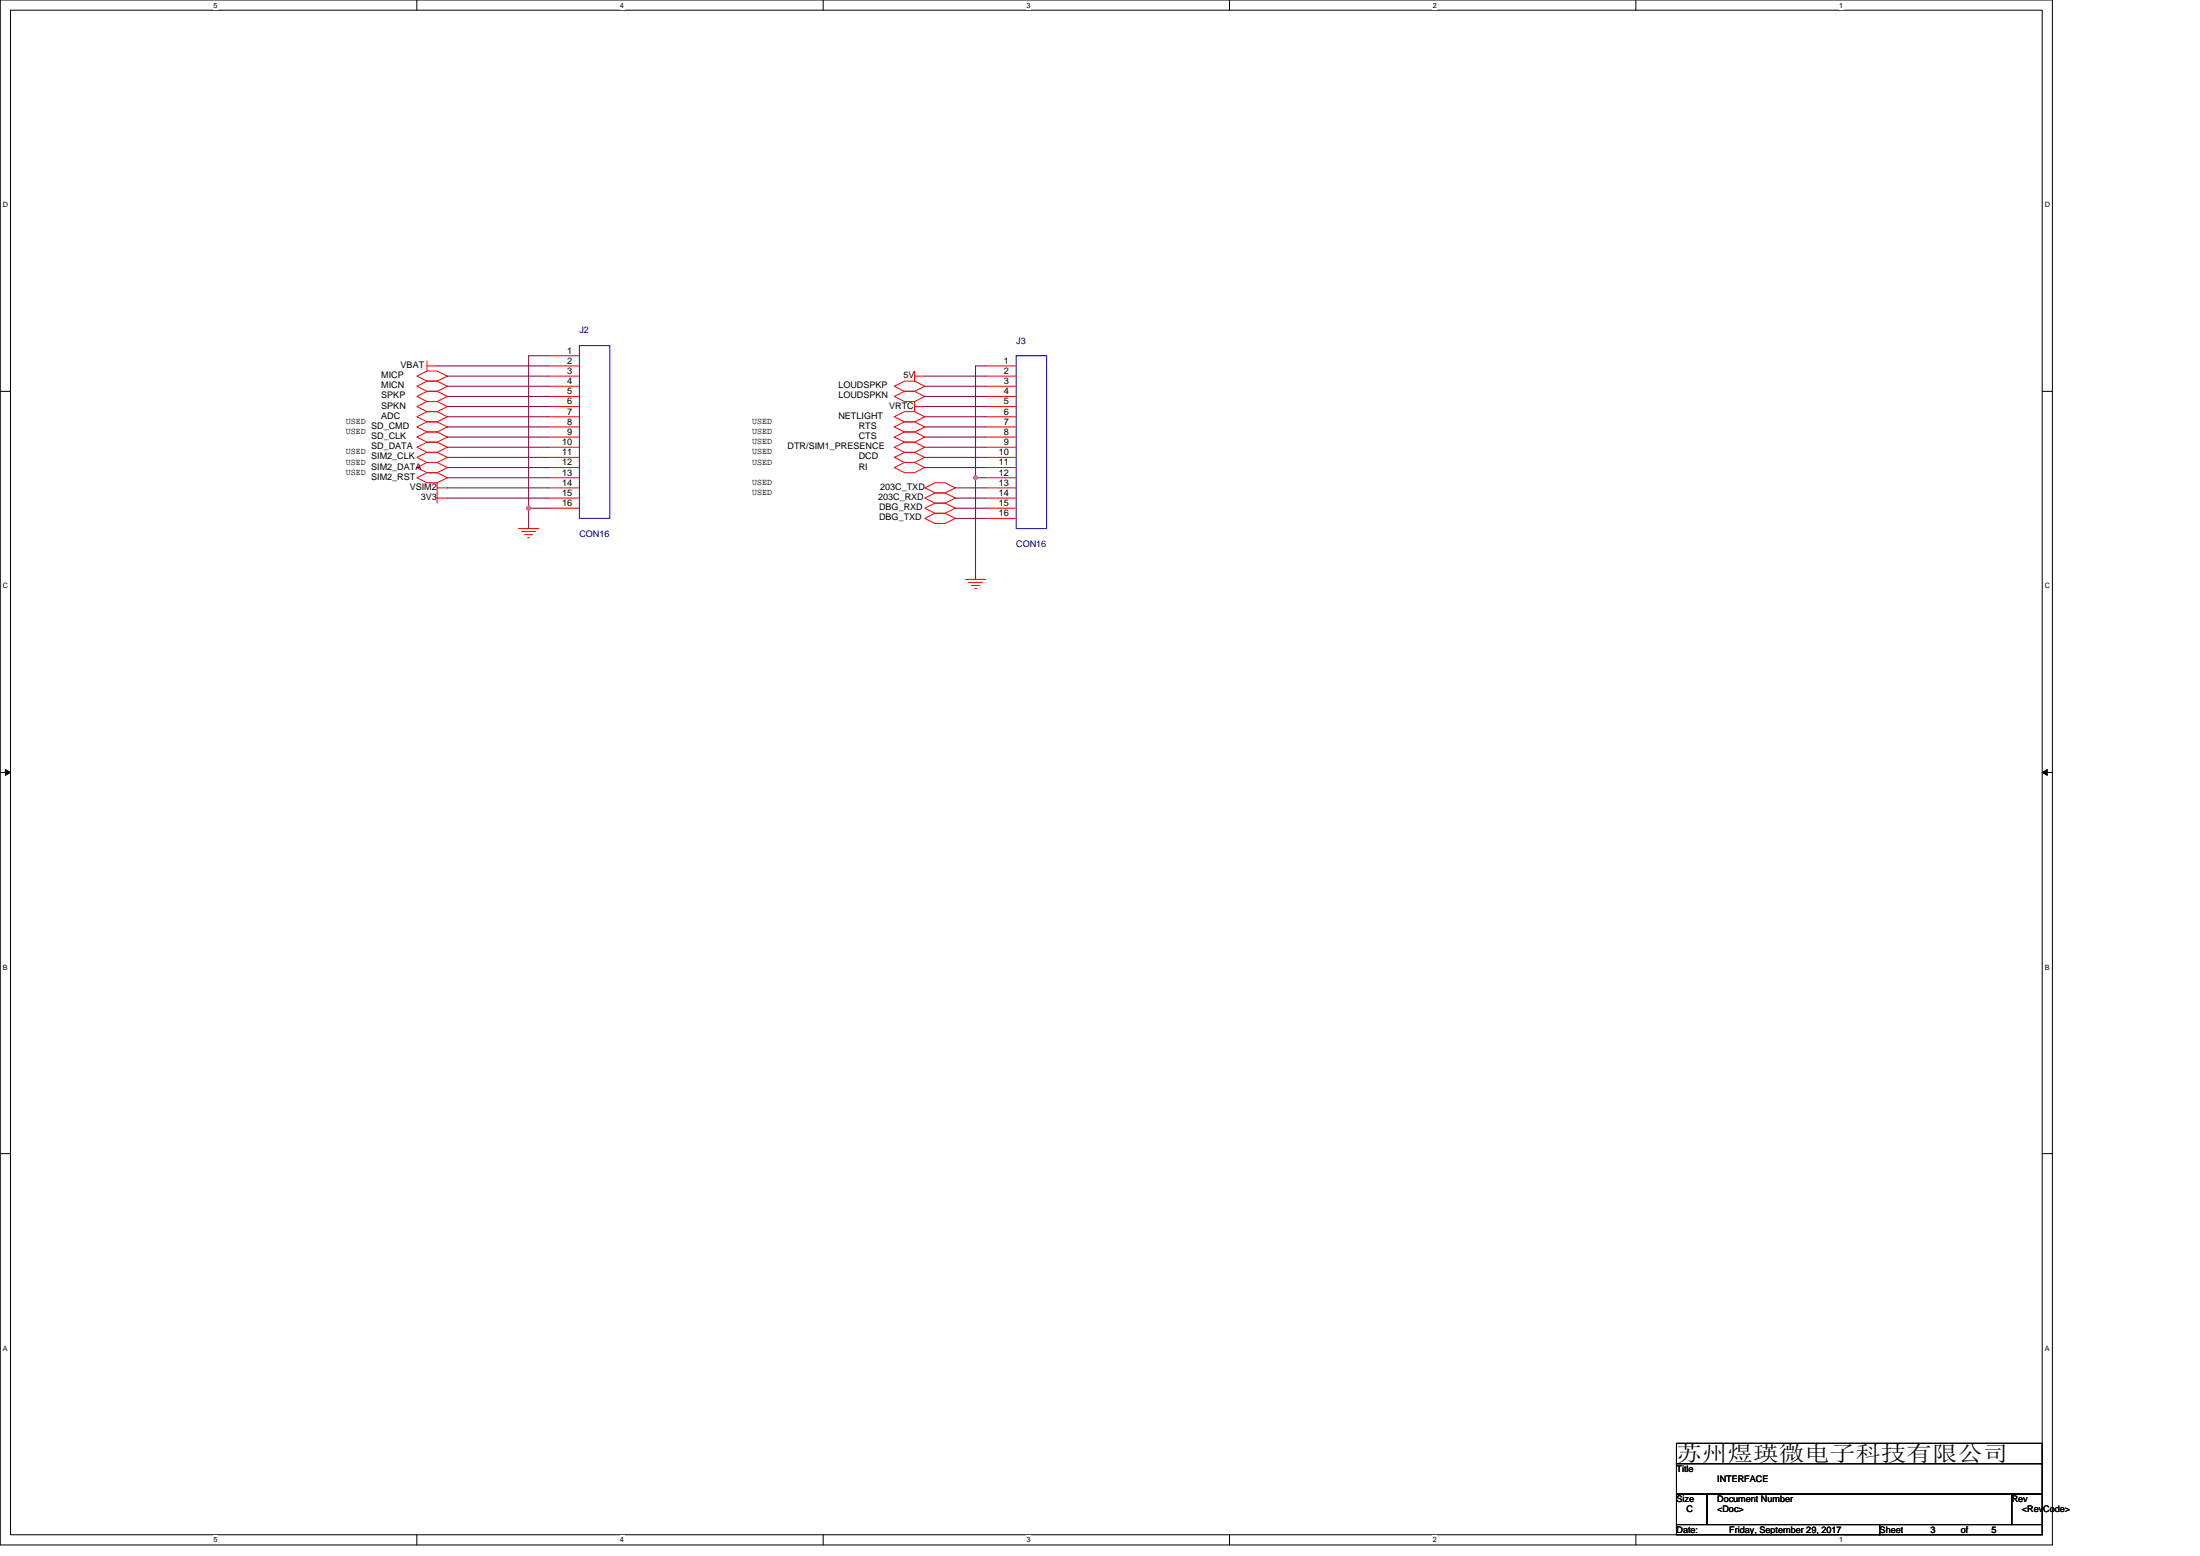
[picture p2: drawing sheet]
<svg xmlns="http://www.w3.org/2000/svg" width="297mm" height="210mm" viewBox="0 0 297 210" stroke-linecap="round" stroke-linejoin="round" font-family="sans-serif">
<path d="M0 0h277.1v208.5h-277.1zM1.4 1.4h274.3v205.7h-274.3z" fill="none" stroke="#000" stroke-width=".14"/>
<g fill="#fff">
<path d="M28.8 .1h.6v1.1h-.6z"/>
<path d="M28.8 207.3h.6v1.1h-.6z"/>
</g>
<path d="M56.3 0v1.4M56.3 207.1v1.4" fill="none" stroke="#000" stroke-width=".14"/>
<g fill="#fff">
<path d="M83.7 .1h.6v1.1h-.6z"/>
<path d="M83.7 207.3h.6v1.1h-.6z"/>
</g>
<path d="M111.1 0v1.4M111.1 207.1v1.4" fill="none" stroke="#000" stroke-width=".14"/>
<g fill="#fff">
<path d="M138.6 .1h.5v1.1h-.5z"/>
<path d="M138.6 207.3h.5v1.1h-.5z"/>
</g>
<path d="M166 0v1.4M166 207.1v1.4" fill="none" stroke="#000" stroke-width=".14"/>
<g fill="#fff">
<path d="M193.4 .1h.6v1.1h-.6z"/>
<path d="M193.4 207.3h.6v1.1h-.6z"/>
</g>
<path d="M220.9 0v1.4M220.9 207.1v1.4" fill="none" stroke="#000" stroke-width=".14"/>
<g fill="#fff">
<path d="M248.3 .1h.6v1.1h-.6z"/>
<path d="M248.3 207.3h.6v1.1h-.6z"/>
<path d="M.4 27.1h.7v1.1h-.7z"/>
<path d="M276.1 27.1h.7v1.1h-.7z"/>
<path d="M.4 78.5h.7v1.1h-.7z"/>
<path d="M276.1 78.5h.7v1.1h-.7z"/>
</g>
<path d="M0 52.8h1.4M275.7 52.8h1.4" fill="none" stroke="#000" stroke-width=".14"/>
<g fill="#fff">
<path d="M.4 130h.6v1.1h-.6z"/>
<path d="M276.1 130h.6v1.1h-.6z"/>
</g>
<path d="M0 104.2h1.4M275.7 104.2h1.4" fill="none" stroke="#000" stroke-width=".14"/>
<path d="M.7 103.8l.7 .4-.7 .4zM275.7 104.2l.7-.4v.8z" fill="#000" stroke="#000" stroke-width=".14"/>
<g fill="#fff">
<path d="M.4 181.4h.6v1.1h-.6z"/>
<path d="M276.1 181.4h.6v1.1h-.6z"/>
</g>
<path d="M0 155.7h1.4M275.7 155.7h1.4M226.4 194.8h49.3v2.7h-49.3zM226.4 197.5h49.3v4.1h-49.3zM226.4 205.7h27.4v1.4h-27.4zM226.4 201.6h4.1v4.1h-4.1zM230.5 201.6h41.1v4.1h-41.1zM253.8 205.7h21.9v1.4h-21.9zM271.6 201.6h4.1v4.1h-4.1z" fill="none" stroke="#000" stroke-width=".14"/>
<g fill="none" stroke="#f00" stroke-width=".14">
<path d="M56.3 59l1.4-.7h1.3l1.4 .7-1.4 .7h-1.3zM56.3 57.6l1.4-.7h1.3l1.4 .7-1.4 .7h-1.3zM56.3 50.8l1.4-.7h1.3l1.4 .7-1.4 .6h-1.3zM56.3 52.1l1.4-.7h1.3l1.4 .7-1.4 .7h-1.3zM56.3 53.5l1.4-.7h1.3l1.4 .7-1.4 .7h-1.3zM56.3 54.9l1.4-.7h1.3l1.4 .7-1.4 .7h-1.3zM56.3 56.2l1.4-.6h1.3l1.4 .6-1.4 .7h-1.3zM57.7 49.4h1.3M57.7 48.7v1.4M74.1 48h4.1M74.1 49.4h4.1M74.1 50.8h4.1"/>
<path d="M74.1 52.1h4.1M74.1 53.5h4.1M74.1 54.9h4.1M74.1 56.2h4.1M74.1 57.6h4.1M74.1 59h4.1M120.7 53.5l1.4-.7h1.4l1.4 .7-1.4 .7h-1.4zM120.7 56.2l1.4-.6h1.4l1.4 .6-1.4 .7h-1.4zM120.7 52.1l1.4-.7h1.4l1.4 .7-1.4 .7h-1.4zM120.7 59l1.4-.7h1.4l1.4 .7-1.4 .7h-1.4zM120.7 57.6l1.4-.7h1.4l1.4 .7-1.4 .7h-1.4zM123.5 50.8h1.4"/>
<path d="M123.5 50.1v1.3M123.5 54.9h1.4M123.5 54.2v1.4M133.1 49.4h4.1M133.1 50.8h4.1M133.1 52.1h4.1M133.1 53.5h4.1M133.1 54.9h4.1M133.1 56.2h4.1M133.1 57.6h4.1M133.1 59h4.1M56.3 60.4l1.4-.7h1.3l1.4 .7-1.4 .6h-1.3z"/>
<path d="M56.3 61.7l1.4-.7h1.3l1.4 .7-1.4 .7h-1.3zM56.3 63.1l1.4-.7h1.3l1.4 .7-1.4 .7h-1.3zM56.3 64.5l1.4-.7h1.3l1.4 .7-1.4 .7h-1.3zM59 65.8h1.4M59 65.2v2.7M59 67.2h1.4M70 71.3h2.7M70.4 71.7h1.9M70.8 72.1h1.1M71.2 72.6h.3M74.1 60.4h4.1M74.1 61.7h4.1"/>
<path d="M74.1 63.1h4.1M74.1 64.5h4.1M74.1 65.8h4.1M74.1 67.2h4.1M74.1 68.6h4.1M120.7 61.7l1.4-.7h1.4l1.4 .7-1.4 .7h-1.4zM120.7 63.1l1.4-.7h1.4l1.4 .7-1.4 .7h-1.4zM120.7 60.4l1.4-.7h1.4l1.4 .7-1.4 .6h-1.4zM124.9 70l1.3-.7h1.4l1.4 .7-1.4 .6h-1.4zM124.9 68.6l1.3-.7h1.4l1.4 .7-1.4 .7h-1.4zM124.9 67.2l1.3-.7h1.4l1.4 .7-1.4 .7h-1.4zM124.9 65.8l1.3-.6h1.4l1.4 .6-1.4 .7h-1.4z"/>
<path d="M130.3 78.2h2.8M130.8 78.6h1.9M131.2 79h1.1M131.6 79.4h.3M133.1 60.4h4.1M133.1 61.7h4.1M133.1 63.1h4.1M133.1 64.5h4.1M133.1 65.8h4.1M133.1 67.2h4.1M133.1 68.6h4.1M133.1 70h4.1"/>
</g>
<path d="M78.2 46.6h4.1v23.4h-4.1zM137.2 48h4.1v23.3h-4.1z" fill="none" stroke="#00f" stroke-width=".14"/>
<g fill="none" stroke="#800040" stroke-width=".14">
<path d="M59 49.4h15.1M60.4 50.8h13.7M60.4 52.1h13.7M60.4 53.5h13.7M60.4 54.9h13.7M60.4 56.2h13.7M60.4 57.6h13.7M60.4 59h13.7M74.1 48h-2.7v20.6M124.9 50.8h8.2M124.9 53.5h8.2M124.9 54.9h8.2"/>
<path d="M124.9 56.2h8.2M124.9 52.1h8.2M124.9 59h8.2M124.9 57.6h8.2M133.1 49.4h-1.4v15.1M60.4 67.2h13.7M60.4 64.5h13.7M60.4 65.8h13.7M60.4 60.4h13.7M60.4 61.7h13.7M60.4 63.1h13.7M71.4 68.6h2.7"/>
<path d="M71.4 68.6v2.7M124.9 63.1h8.2M124.9 60.4h8.2M124.9 61.7h8.2M129 70h4.1M129 68.6h4.1M129 65.8h4.1M129 67.2h4.1M131.7 64.5h1.4M131.7 64.5v13.7"/>
</g>
<g fill="#f0f" stroke="#f0f" stroke-width=".14">
<circle cx="71.4" cy="68.6" r=".27"/>
<circle cx="131.7" cy="64.5" r=".27"/>
</g>
<text font-size="2.9" x="226.4" y="197.2">苏州煜瑛微电子科技有限公司</text>
<g font-size="1.2">
<text x="76.6" y="47.7">1</text>
<text x="51.5" y="51">MICP</text>
<text x="51.5" y="52.4">MICN</text>
<text x="51.5" y="53.8">SPKP</text>
<text x="54.1" y="49.7">VBAT</text>
<text x="76.6" y="49.1">2</text>
<text x="76.6" y="50.5">3</text>
<text x="76.6" y="51.8">4</text>
<text x="76.6" y="53.2">5</text>
<text x="113.2" y="53.8">LOUDSPKN</text>
<text x="113.2" y="52.4">LOUDSPKP</text>
<text x="122" y="51">5V</text>
<text x="135.5" y="49.1">1</text>
<text x="135.5" y="50.5">2</text>
<text x="135.5" y="51.8">3</text>
<text x="135.5" y="53.2">4</text>
<text x="46.7" y="57.2">USED</text>
<text x="46.7" y="58.6">USED</text>
<text x="50.1" y="59.3">SD_CLK</text>
<text x="50.1" y="57.9">SD_CMD</text>
<text x="51.5" y="55.1">SPKN</text>
<text x="51.5" y="56.5">ADC</text>
<text x="76.6" y="54.6">6</text>
<text x="76.6" y="56">7</text>
<text x="76.6" y="57.3">8</text>
<text x="76.6" y="58.7">9</text>
<text x="101.5" y="57.2">USED</text>
<text x="101.5" y="58.6">USED</text>
<text x="101.5" y="60">USED</text>
<text x="113.2" y="56.5">NETLIGHT</text>
<text x="115.9" y="59.3">CTS</text>
<text x="115.9" y="57.9">RTS</text>
<text x="120.1" y="55.1">VRTC</text>
<text x="135.5" y="54.6">5</text>
<text x="135.5" y="56">6</text>
<text x="135.5" y="57.3">7</text>
<text x="135.5" y="58.7">8</text>
<text x="46.7" y="61.3">USED</text>
<text x="46.7" y="62.7">USED</text>
<text x="46.7" y="64.1">USED</text>
<text x="50.1" y="60.6">SD_DATA</text>
<text x="50.1" y="62">SIM2_CLK</text>
<text x="50.1" y="63.4">SIM2_DATA</text>
<text x="50.1" y="64.7">SIM2_RST</text>
<text x="75.9" y="60.1">10</text>
<text x="75.9" y="61.4">11</text>
<text x="75.9" y="62.8">12</text>
<text x="75.9" y="64.2">13</text>
<text x="75.9" y="65.6">14</text>
<text x="101.5" y="61.3">USED</text>
<text x="101.5" y="62.7">USED</text>
<text x="101.5" y="65.4">USED</text>
<text x="106.3" y="60.6">DTR/SIM1_PRESENCE</text>
<text x="115.9" y="62">DCD</text>
<text x="115.9" y="63.4">RI</text>
<text x="134.9" y="61.4">10</text>
<text x="134.9" y="62.8">11</text>
<text x="134.9" y="64.2">12</text>
<text x="134.9" y="65.6">13</text>
<text x="135.5" y="60.1">9</text>
<text x="55.3" y="66.1">VSIM2</text>
<text x="56.8" y="67.5">3V3</text>
<text x="75.9" y="66.9">15</text>
<text x="75.9" y="68.3">16</text>
<text x="101.5" y="66.8">USED</text>
<text x="118.6" y="67.5">203C_RXD</text>
<text x="118.7" y="70.2">DBG_TXD</text>
<text x="118.7" y="68.9">DBG_RXD</text>
<text x="118.8" y="66.1">203C_TXD</text>
<text x="134.9" y="66.9">14</text>
<text x="134.9" y="68.3">15</text>
<text x="134.9" y="69.7">16</text>
<text x="226.4" y="198.6">Title</text>
<text x="226.4" y="202.7">Size</text>
<text x="231.8" y="202.7">Document Number</text>
<text x="231.8" y="200">INTERFACE</text>
<text x="271.6" y="202.7">Rev</text>
<text x="226.4" y="206.8">Date:</text>
<text x="227.7" y="204.1">C</text>
<text x="231.8" y="204.1">&lt;Doc&gt;</text>
<text x="233.5" y="206.8">Friday, September 29, 2017</text>
<text x="253.8" y="206.8">Sheet</text>
<text x="260.6" y="206.8">3</text>
<text x="264.8" y="206.8">of</text>
<text x="268.9" y="206.8">5</text>
<text x="273" y="204.1">&lt;RevCode&gt;</text>
</g>
<g font-size="1.2" fill="#000080">
<text x="78.2" y="45">J2</text>
<text x="137.2" y="46.4">J3</text>
<text x="78.2" y="72.4">CON16</text>
<text x="137.2" y="73.8">CON16</text>
</g>
<g font-size="1">
<text x="28.8" y="1">5</text>
<text x="83.7" y="1">4</text>
<text x="138.6" y="1">3</text>
<text x="193.4" y="1">2</text>
<text x="248.3" y="1">1</text>
<text x=".4" y="28">D</text>
<text x="276.1" y="28">D</text>
<text x=".4" y="79.4">C</text>
<text x="276.1" y="79.4">C</text>
<text x=".4" y="130.9">B</text>
<text x="276.1" y="130.9">B</text>
<text x=".4" y="182.3">A</text>
<text x="276.1" y="182.3">A</text>
<text x="28.8" y="208.1">5</text>
<text x="83.7" y="208.1">4</text>
<text x="138.6" y="208.1">3</text>
<text x="193.4" y="208.1">2</text>
<text x="248.3" y="208.1">1</text>
</g>
</svg>
